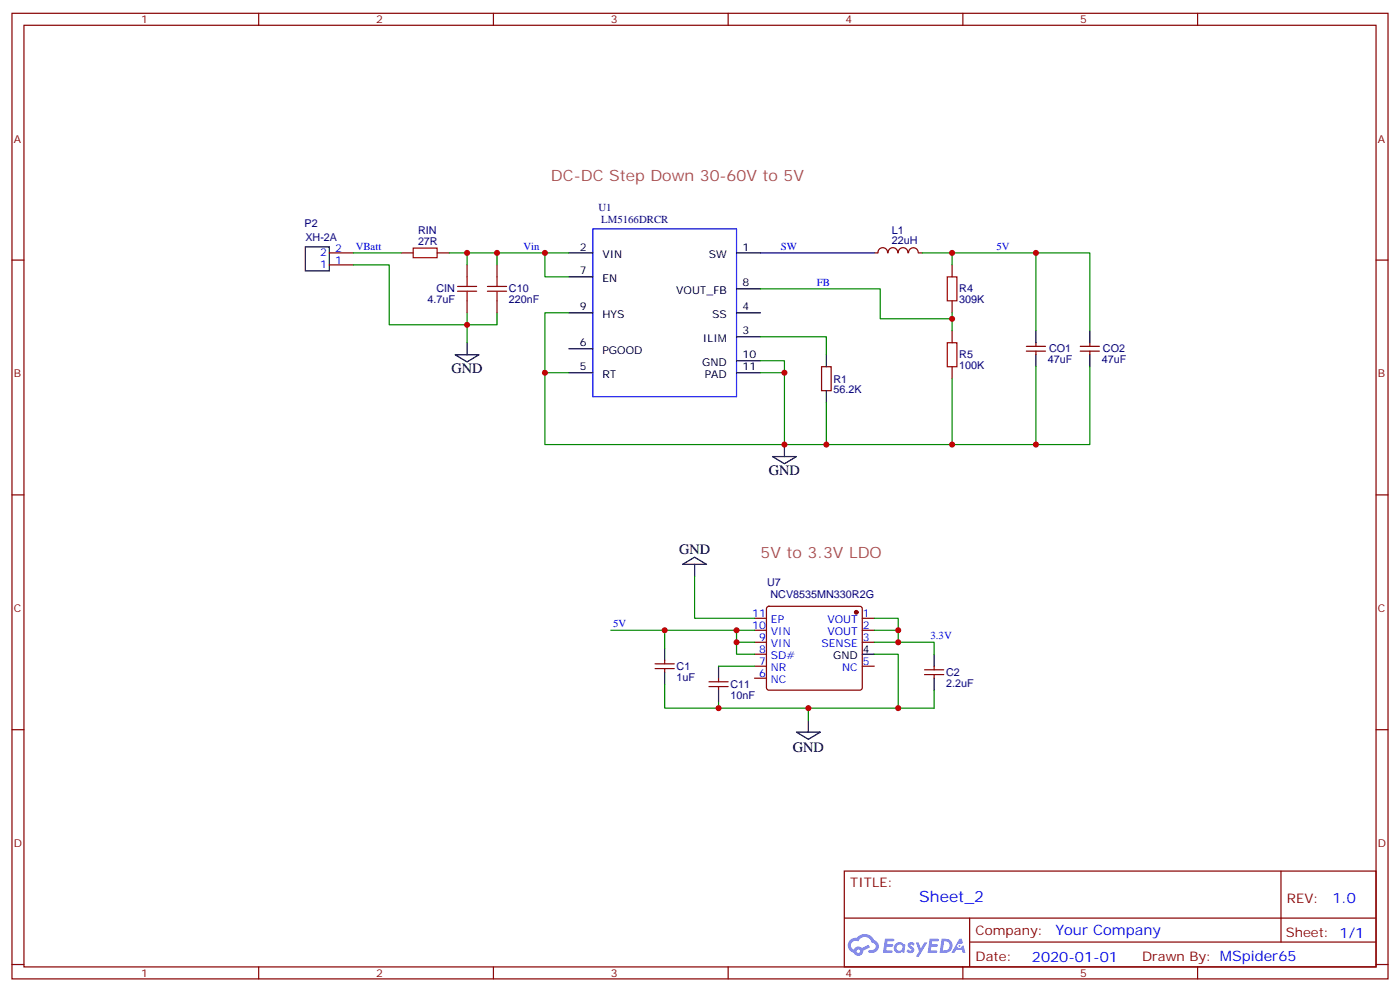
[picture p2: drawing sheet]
<svg xmlns="http://www.w3.org/2000/svg" width="412mm" height="292mm" viewBox="0 0 412 292" stroke-linecap="round" stroke-linejoin="round" font-family="sans-serif">
<g fill="none" stroke="#870000" stroke-width=".35">
<path d="M3.5 3.9h405.4v284.4h-405.4zM7.1 7.4h398.2v277.3h-398.2zM76.2 3.9v3.5M145.3 3.9v3.5M214.5 3.9v3.5M283.6 3.9v3.5M352.8 3.9v3.5M3.5 76.6h3.6M405.3 76.6h3.6M3.5 145.7h3.6M405.3 145.7h3.6M3.5 214.9h3.6"/>
<path d="M405.3 214.9h3.6M248.7 256.5h156.6v28.2h-156.6zM377.3 256.5v20.9M248.7 270.4h156.5M285.6 277.4h119.6M285.6 270.4v14.1M3.5 284h3.6M76.2 284.7v3.6M145.3 284.7v3.6M214.5 284.7v3.6M283.6 284.7v3.6M352.8 284.7v3.6"/>
<path d="M405.3 284h3.6"/>
</g>
<g fill="#5487ff">
<path d="M267.7 277.7a1.22 1.22 0 0 1 1.7 .2l-.4 .6a.47 .47 0 0 0-.3-.4 .47 .47 0 0 0-.5 .2l.1 .2a1.14 1.14 0 0 1 .8 1.8 1.14 1.14 0 0 1-1.9 0l-.2-.2 .5-.6 .7 .5a.29 .29 0 0 0 .3-.3 .29 .29 0 0 0-.2-.3 1.04 1.04 0 0 1-.6-1.7z"/>
<path d="M260.7 276.4h2.4l.3 .2-.2 .5-1.8 .1-.1 .8h1.5l.3 .4-.3 .4h-1.6l-.2 1.1h1.7l.2 .3-.2 .3-2.6 .1z"/>
<path d="M273.8 276.4h2.4l.3 .2-.1 .5-1.8 .1-.2 .8h1.6l.3 .4-.4 .4h-1.6l-.1 1.1h1.7l.2 .3-.2 .3-2.6 .1z"/>
<path d="M282.6 276.4h.7l.3 1.3-.6 .3a.69 .69 0 0 0-1 .3 .69 .69 0 0 0 .4 .9 .69 .69 0 0 0 .9-.6l.5-.2 .6 2.2h-.8l-.2-.9h-1.8l-.5 .9h-.8z"/>
<path d="M269.8 277.5h.8l.6 1.8 1.1-1.8h.9l-2.6 4.2h-.8l.9-1.5z"/>
<path d="M277.4 276.4l-.6 4.2h1.3a2.11 2.11 0 0 0 2.5-2.1 2.11 2.11 0 0 0-2.5-2.1zM278.1 277.2a1.39 1.39 0 0 1 1.7 1.4 1.39 1.39 0 0 1-1.8 1.3h-.3z"/>
<path d="M263.7 278.1a1.54 1.54 0 0 0-.1 2.1 1.54 1.54 0 0 0 2.2 .1l.6 .3 .3-2.3-.2-.3h-.4a1.49 1.49 0 0 0-2.4 .1zM264 279.1a.94 .94 0 0 1 1.8 0 .94 .94 0 0 1-1.8 0z"/>
<path d="M250.4 276.8a2.18 2.18 0 0 0 1.1 3.7 1.44 1.44 0 0 0 1.6 .9 1.44 1.44 0 0 0 1.2-1.4l2-1-.5-.8-1.9 1a1.47 1.47 0 0 0-2.4 .4 1.39 1.39 0 0 1-.7-1.9 1.39 1.39 0 0 1 2-.5 2.12 2.12 0 0 1 2.2-1.3 2.12 2.12 0 0 1 1.9 1.7 1.14 1.14 0 0 1 1.1 1.4 1.14 1.14 0 0 1-1.7 .7 .43 .43 0 0 0-.5 .4 .43 .43 0 0 0 .4 .5 1.98 1.98 0 0 0 2.5-1.2 1.98 1.98 0 0 0-1.2-2.6 3.1 3.1 0 0 0-5.3-.6l-.9 .1zM252.3 280.1a.55 .55 0 0 1 1.1 0 .55 .55 0 0 1-1.1 0z"/>
<circle cx="282.6" cy="278.5" r=".26"/>
</g>
<path d="M174.6 67.4h42.4v49.4h-42.4z" fill="none" stroke="#00f" stroke-width=".35"/>
<g fill="none" stroke="#000" stroke-width=".35">
<path d="M90 72.7h7v7.1h-7zM167.6 74.5h7M217 74.5h7M167.6 92.1h7M167.6 81.5h7M217 99.2h7M217 92.1h7M217 85.1h7M305.2 97.4v3.5M321 97.4v3.5M134.1 104.5h7l-3.5 2.1zM137.6 100.9v3.6"/>
<path d="M167.6 109.7h7M167.6 102.7h7M217 109.7h7M217 106.2h7M243.4 104.5v3.5M243.4 115v3.6M305.2 104.5v3.5M321 104.5v3.5M227.5 134.4h7.1l-3.5 2.2zM231.1 130.9v3.5M201.1 166.2l3.5-2.1 3.5 2.1zM204.6 166.2v3.5"/>
<path d="M195.8 190.9v3.5M195.8 197.9v3.6M211.7 196.2v3.5M254 192.7h3.5M275.2 192.7v3.5M275.2 199.7v3.5M211.7 203.2v3.6M234.6 215.6h7.1l-3.6 2.1zM238.1 212.1v3.5"/>
</g>
<g fill="none" stroke="#870000" stroke-width=".35">
<path d="M97 78h7.1M97 74.5h7.1M118.2 74.5h3.5M128.8 74.5h3.5M137.6 78v3.5M146.4 78v3.5M257.5 74.5h1.1M258.6 74.4a1.41 1.41 0 0 1 1.4-1.5 1.41 1.41 0 0 1 1.4 1.6M261.6 74.4a1.41 1.41 0 0 1 1.4-1.5 1.41 1.41 0 0 1 1.4 1.5M264.6 74.4a1.41 1.41 0 0 1 1.4-1.5 1.41 1.41 0 0 1 1.4 1.5M267.7 74.4a1.41 1.41 0 0 1 1.4-1.4 1.41 1.41 0 0 1 1.4 1.5M270.6 74.5h1"/>
<path d="M280.5 78v3.5M137.6 88.6v3.5M146.4 88.6v3.5M280.5 88.6v3.5M280.5 97.4v3.5M242 108h2.8v7h-2.8zM280.5 108v3.5M302.3 103.4h5.7M302.3 102h5.7M305.2 100.9v1.1M305.2 103.4v1.1M318.2 103.4h5.6"/>
<path d="M318.2 102h5.6M321 100.9v1.1M321 103.4v1.1M226 178.7l.5-.2h26.8l.5 .2 .2 .5v23.3l-.2 .5-.5 .2h-26.8l-.5-.2-.2-.5v-23.3zM193 196.9h5.6M193 195.5h5.6M195.8 194.4v1.1M195.8 196.9v1M211.7 199.7v1.1M222.2 182.1h3.6M222.2 185.6h3.6M222.2 189.1h3.6"/>
<path d="M222.2 196.2h3.6M222.2 199.7h3.6M222.2 192.7h3.6M254 182.1h3.5M254 185.6h3.5M254 189.1h3.5M254 196.2h3.5M272.3 198.6h5.7M272.3 197.2h5.7M275.2 196.2v1M275.2 198.6v1.1M208.8 202.2h5.7"/>
<path d="M208.8 200.8h5.7M211.7 202.2v1"/>
</g>
<path d="M121.7 73.1h7.1v2.8h-7.1zM134.8 84.3h5.6M134.8 85.8h5.6M137.6 81.5v2.8M137.6 85.8v2.8M143.6 84.3h5.6M143.6 85.8h5.6M146.4 81.5v2.8M146.4 85.8v2.8M279 81.5h2.9v7.1h-2.9zM279 100.9h2.9v7.1h-2.9z" fill="none" stroke="#a10000" stroke-width=".35"/>
<circle cx="252.2" cy="180.3" r=".53" fill="#870000" stroke="#870000" stroke-width=".35"/>
<path d="M224 74.5h33.5" fill="none" stroke="#000080" stroke-width=".35"/>
<g fill="none" stroke="#008700" stroke-width=".35">
<path d="M104.1 78h10.6v17.6h31.7v-3.5M104.1 74.5h14.1M132.3 74.5h35.3M137.6 74.5v3.5M146.4 74.5v3.5M160.5 74.5v7h7.1M271.6 74.5h33.6v22.9M280.5 74.5v3.5M305.2 74.5h15.8v22.9M137.6 92.1v8.8M167.6 92.1h-7.1v38.8h70.6M224 99.2h19.4v5.3"/>
<path d="M224 85.1h35.3v8.8h21.2M280.5 92.1v5.3M160.5 109.7h7.1M224 106.2h7.1v24.7h74.1v-22.9M224 109.7h7.1M243.4 118.6v12.3M280.5 111.5v19.4M321 108v22.9h-15.8M204.6 169.7v12.4h17.6M179.9 185.6h42.3M195.8 185.6v5.3M211.7 196.2h10.5"/>
<path d="M217 189.1v3.6h5.2M217 185.6v3.5h5.2M257.5 189.1h17.7v3.6M257.5 182.1h7.1v7M257.5 192.7h7.1v15.8M257.5 185.6h7.1M195.8 201.5v7h79.4v-5.3M211.7 206.8v1.7M238.1 208.5v3.6"/>
</g>
<g fill="#c00">
<circle cx="264.6" cy="208.5" r=".88"/>
<circle cx="195.8" cy="185.6" r=".88"/>
<circle cx="217" cy="189.1" r=".88"/>
<circle cx="264.6" cy="185.6" r=".88"/>
<circle cx="264.6" cy="189.1" r=".88"/>
<circle cx="217" cy="185.6" r=".88"/>
<circle cx="305.2" cy="130.9" r=".88"/>
<circle cx="160.5" cy="109.7" r=".88"/>
<circle cx="280.5" cy="93.9" r=".88"/>
<circle cx="137.6" cy="74.5" r=".88"/>
<circle cx="231.1" cy="109.7" r=".88"/>
<circle cx="160.5" cy="74.5" r=".88"/>
<circle cx="137.6" cy="95.6" r=".88"/>
<circle cx="280.5" cy="74.5" r=".88"/>
<circle cx="305.2" cy="74.5" r=".88"/>
<circle cx="238.1" cy="208.5" r=".88"/>
<circle cx="231.1" cy="130.9" r=".88"/>
<circle cx="280.5" cy="130.9" r=".88"/>
<circle cx="243.4" cy="130.9" r=".88"/>
<circle cx="146.4" cy="74.5" r=".88"/>
<circle cx="211.7" cy="208.5" r=".88"/>
</g>
<g font-size="4.6" fill="#a54b4b">
<text x="162.3" y="53.3">DC-DC Step Down 30-60V to 5V</text>
<text x="224" y="164.4">5V to 3.3V LDO</text>
</g>
<text font-size="4.6" fill="#00f" x="270.8" y="265.5">Sheet_2</text>
<g font-size="4.2">
<text x="133" y="109.7">GND</text>
<text x="226.5" y="139.7">GND</text>
<text x="200" y="163">GND</text>
<text x="233.5" y="221.5">GND</text>
</g>
<g font-size="4.2" fill="#00f">
<text x="392.5" y="265.8">1.0</text>
<text x="310.9" y="275.3">Your Company</text>
<text x="304" y="283.1">2020-01-01</text>
</g>
<g font-size="3.9" fill="#800">
<text x="250.5" y="261.1">TITLE:</text>
<text x="379.1" y="265.8">REV:</text>
<text x="287.4" y="275.3">Company:</text>
<text x="378.7" y="275.9">Sheet: 1/1</text>
<text x="287.4" y="283">Date:</text>
<text x="336.4" y="283.1">Drawn By: MSpider65</text>
</g>
<g font-size="3.2" fill="#800">
<text x="41.6" y="6.9">1</text>
<text x="110.8" y="6.9">2</text>
<text x="179.9" y="6.9">3</text>
<text x="249.1" y="6.9">4</text>
<text x="318.2" y="6.9">5</text>
<text x="4.1" y="42">A</text>
<text x="405.9" y="42">A</text>
<text x="4.1" y="111.2">B</text>
<text x="405.9" y="111.2">B</text>
<text x="4.1" y="180.3">C</text>
<text x="405.9" y="180.3">C</text>
<text x="4.1" y="249.4">D</text>
<text x="405.9" y="249.4">D</text>
<text x="41.6" y="287.7">1</text>
<text x="110.8" y="287.7">2</text>
<text x="179.9" y="287.7">3</text>
<text x="249.1" y="287.7">4</text>
<text x="318.2" y="287.7">5</text>
</g>
<g font-size="3.2" fill="#000080">
<text x="176.3" y="62.1">U1</text>
<text x="177.1" y="65.7">LM5166DRCR</text>
<text x="89.7" y="66.8">P2</text>
<text x="90" y="70.9">XH-2A</text>
<text x="123.1" y="68.8">RIN</text>
<text x="262.7" y="71.9">22uH</text>
<text x="262.7" y="68.8">L1</text>
<text x="123.1" y="72">27R</text>
<text x="125.9" y="89.3">4.7uF</text>
<text x="128.6" y="86.1">CIN</text>
<text x="149.9" y="89.3">220nF</text>
<text x="149.9" y="86.1">C10</text>
<text x="282.6" y="89.3">309K</text>
<text x="282.6" y="86.1">R4</text>
<text x="282.6" y="105.5">R5</text>
<text x="308.7" y="106.9">47uF</text>
<text x="309" y="103.8">CO1</text>
<text x="324.6" y="106.9">47uF</text>
<text x="324.9" y="103.8">CO2</text>
<text x="245.5" y="112.8">R1</text>
<text x="282.6" y="108.7">100K</text>
<text x="245.5" y="115.8">56.2K</text>
<text x="225.9" y="172.6">U7</text>
<text x="227" y="176.2">NCV8535MN330R2G</text>
<text x="199.3" y="197.3">C1</text>
<text x="199.3" y="200.5">1uF</text>
<text x="215.2" y="202.6">C11</text>
<text x="278.7" y="202.3">2.2uF</text>
<text x="278.7" y="199.1">C2</text>
<text x="215.2" y="205.8">10nF</text>
</g>
<g font-size="3.2" fill="#00f">
<text x="94.3" y="75.5">2</text>
<text x="98.8" y="77.6">1</text>
<text x="98.8" y="74.1">2</text>
<text x="104.8" y="73.6">VBatt</text>
<text x="154.2" y="73.6">Vin</text>
<text x="230" y="73.6">SW</text>
<text x="293.5" y="73.6">5V</text>
<text x="94.3" y="79.1">1</text>
<text x="240.6" y="84.2">FB</text>
<text x="180.6" y="184.7">5V</text>
<text x="221.6" y="185.2">10</text>
<text x="221.6" y="181.7">11</text>
<text x="227.1" y="183.5">EP</text>
<text x="243.8" y="183.5">VOUT</text>
<text x="254.2" y="181.7">1</text>
<text x="254.2" y="185.2">2</text>
<text x="223.6" y="188.8">9</text>
<text x="227.1" y="190.5">VIN</text>
<text x="227.1" y="187">VIN</text>
<text x="242" y="190.5">SENSE</text>
<text x="243.8" y="187">VOUT</text>
<text x="254.2" y="188.8">3</text>
<text x="274.1" y="188.2">3.3V</text>
<text x="223.6" y="195.8">7</text>
<text x="223.6" y="192.3">8</text>
<text x="227.1" y="197.6">NR</text>
<text x="227.1" y="194.1">SD#</text>
<text x="248.1" y="197.6">NC</text>
<text x="254.2" y="195.8">5</text>
<text x="223.6" y="199.4">6</text>
<text x="227.1" y="201.1">NC</text>
</g>
<g font-size="3.2">
<text x="170.8" y="73.8">2</text>
<text x="177.4" y="76.1">VIN</text>
<text x="208.8" y="76.1">SW</text>
<text x="218.7" y="73.8">1</text>
<text x="170.8" y="80.8">7</text>
<text x="177.4" y="83.1">EN</text>
<text x="199.2" y="86.6">VOUT_FB</text>
<text x="218.7" y="84.3">8</text>
<text x="170.8" y="91.4">9</text>
<text x="177.4" y="93.7">HYS</text>
<text x="209.8" y="93.7">SS</text>
<text x="218.7" y="91.4">4</text>
<text x="170.8" y="102">6</text>
<text x="207" y="100.8">ILIM</text>
<text x="218.7" y="98.5">3</text>
<text x="177.4" y="104.3">PGOOD</text>
<text x="206.9" y="107.8">GND</text>
<text x="218.7" y="105.5">10</text>
<text x="170.8" y="109">5</text>
<text x="177.4" y="111.3">RT</text>
<text x="207.6" y="111.3">PAD</text>
<text x="218.7" y="109">11</text>
<text x="245.4" y="194.1">GND</text>
<text x="254.2" y="192.3">4</text>
</g>
</svg>
